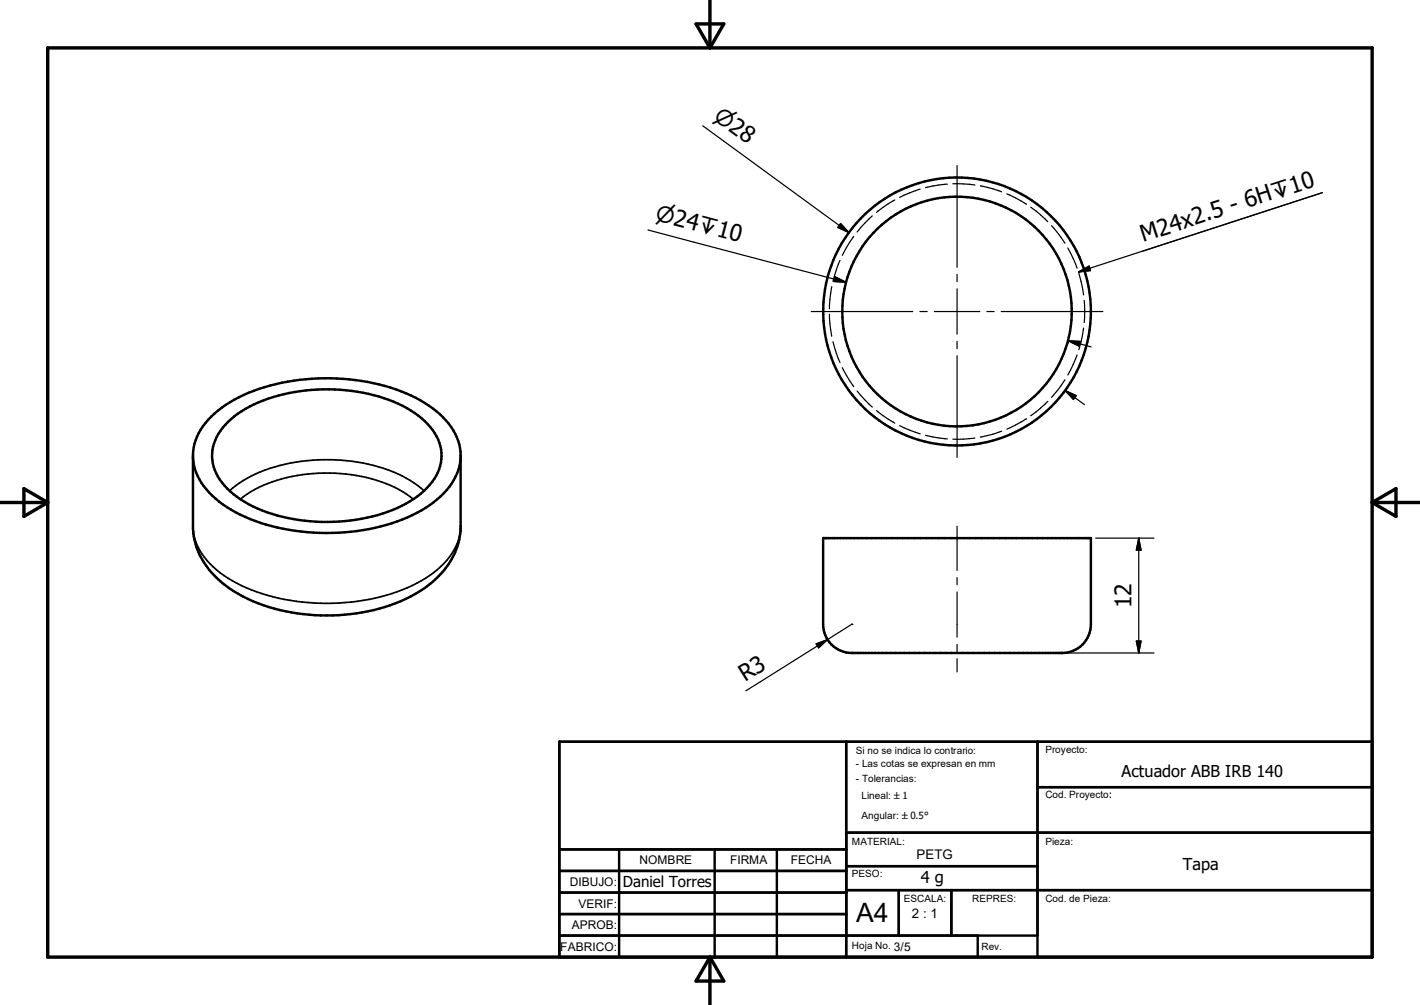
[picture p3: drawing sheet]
<svg xmlns="http://www.w3.org/2000/svg" width="297mm" height="210mm" viewBox="0 0 297 210" stroke-linecap="round" stroke-linejoin="round" font-family="sans-serif">
<g fill="none" stroke="#000" stroke-width=".51">
<path d="M40.4 95.7a12.6 12.6 0 0 0 5.4 9.1 36.1 36.1 0 0 0 19.8 6.5 40.6 40.6 0 0 0 23.5-5.2 15.1 15.1 0 0 0 7-8.7l.2-1.5M44.2 87.1a30.2 30.2 0 0 1 16-7.3 44.4 44.4 0 0 1 26.8 3.3 17.1 17.1 0 0 1 8.8 9l.4 1.5 .1 1.5v15.4a16.6 16.6 0 0 1-8.4 13 39 39 0 0 1-25.7 4.7 30.1 30.1 0 0 1-17.3-7.8 14.9 14.9 0 0 1-4.5-9.9v-15.6a11.5 11.5 0 0 1 3.8-7.8zM47.7 88.2a27 27 0 0 1 15.1-6.5 37.1 37.1 0 0 1 22.3 3.6 13.1 13.1 0 0 1 7.2 8.6 9.5 9.5 0 0 1-3.6 8.7 27.9 27.9 0 0 1-15.4 6.2 36.5 36.5 0 0 1-22.1-3.9 12.5 12.5 0 0 1-6.8-8.7 9.6 9.6 0 0 1 3.3-8zM172.2 112.5h56v18a6 6 0 0 1-6 6h-44a6 6 0 0 1-6-6zM117 155h170v45h-170zM177 155v45M217 155v45M117 177.5h60M129.5 177.5v22.5M149.5 177.5v22.5M162.5 177.5v22.5M177 174h110"/>
<path d="M217 164.5h70M117 182h60M117 186.5h60M117 191h60M117 195.5h100M177 186h110M177 181h40M188 186v9.5M199 186v9.5M204.5 195.5v4.5"/>
<circle cx="200.2" cy="65.1" r="24"/>
<circle cx="200.2" cy="65.1" r="28"/>
</g>
<g fill="none" stroke="#000" stroke-width=".25">
<path d="M147 26.3l30.6 22.3M192.5 39.5l-4.3 1.8M198.2 38.5l-1.8 .2-2.8 .5M199.3 38.4l4.6 .3M200.2 34.6v21.3M205.1 38.8l4.4 1.3M135.5 48.1l41.5 10.9M174 59.9l-.5 4.6M174.7 57.9l2.3 1.1-2.6-.2zM175.7 54.4l-1.5 4.4M175.8 46.7l1.8 1.9-2.4-1.1zM178.6 49.4l-2.4 4"/>
<path d="M182.5 45.1l-1.6 1.6-1.6 1.8M187.2 41.8l-1.5 .8-2.4 1.8M200.2 57.4v1.5M210.6 40.5l4.1 2.2M215.6 43.3h.1M215.7 43.3l2 1.6 1.5 1.4M219.9 47.2l2.8 3.6M223.3 51.8l1.2 2.2 .8 2M225.6 56.8l2.2-1.2 .3 .9zM225.7 57.1l1 4.5M276.6 40.3l-51 16.5M169.7 65.1h21.2"/>
<path d="M173.5 65.7l.1 1.9 .4 2.7M174.2 71.4l.7 2.4 .8 2M176.2 76.8l2.4 4M192.4 65.1h1.5M195.4 65.1h9.5M200.2 60.4v9.5M200.2 71.4v1.5M200.2 74.3v21.3M206.4 65.1h1.5M209.4 65.1h21.3M222.7 79.4l-1.5 2.2-1.3 1.4M223.4 71.2l4.8 1.3"/>
<path d="M223.4 71.2l2.5 .2-.2 .9zM225.3 74.2l-2 4.2M226.7 68.6l-1 4.5M226.8 62.8v4.6M179.3 81.7l3.2 3.4M183.3 85.8l3.9 2.6M188.2 89l2.1 .9 2.2 .8M193.6 91l4.6 .7M203.9 91.5l-2.4 .3h-2.2M209.5 90.1l-1.8 .6-2.6 .6M214.7 87.5l-4.1 2.2M215.7 86.8l-.1 .1"/>
<path d="M219.2 83.9l-3.5 2.9M222.8 81.6l4 3M222.8 81.6l2.3 1.1-.6 .8zM200.2 110v9.2M229.2 112.5h12.2M238.2 112.5v24M238.2 112.5l.5 2.5h-1zM170.7 134.5l2.4-.8-1.9 1.7zM173.1 133.7l-17.1 10.7M178.2 130.5h.1M178.2 130.5l-5.1 3.2M200.2 120.7v1.5"/>
<path d="M200.2 123.7v9.5M200.2 134.7v1.4M200.2 137.6v2.8M223.2 136.5h18.2M237.7 134h1l-.5 2.5z"/>
</g>
<path d="M40.4 109.9a12.6 12.6 0 0 0 5.6 9.8 37.2 37.2 0 0 0 21.1 6.4 40.4 40.4 0 0 0 22-5.3 14.4 14.4 0 0 0 7.1-9.4l.1-1.5M48 102.6a27.6 27.6 0 0 1 15.1-6.2 37.2 37.2 0 0 1 21.9 3.5l2.4 1.6 1.3 1.1M50.3 104.3a28.1 28.1 0 0 1 16.3-5.4 31.3 31.3 0 0 1 18.4 4.4l1.4 1" fill="none" stroke="#000" stroke-width=".36"/>
<path d="M10 10h277v190h-277zM145.6 5h5.8l-2.9 5zM148.5 0v10M0 105h10M5 102.1l5 2.9-5 2.9zM287 105h10M287 105l5-2.9v5.8zM148.5 200v10M148.5 200l2.9 5h-5.8z" fill="none" stroke="#000" stroke-width=".71"/>
<path d="M174.7 57.9l2.3 1.1-2.6-.2zM175.8 46.7l1.8 1.9-2.4-1.1zM225.6 56.8l2.2-1.2 .3 .9zM223.4 71.2l2.5 .2-.2 .9zM222.8 81.6l2.3 1.1-.6 .8zM238.2 112.5l.5 2.5h-1zM170.7 134.5l2.4-.8-1.9 1.7zM237.7 134h1l-.5 2.5z" fill="#000" stroke="#000" stroke-width=".25"/>
<text font-size="5.6" x="179.1" y="192.7">A4</text>
<g font-size="4.8">
<text x="239.1" y="50.6" transform="rotate(-18 239.1 50.6)">M24x2.5 - 6Hx10</text>
<text x="236.6" y="127.1" transform="rotate(-90 236.6 127.1)">12</text>
<text x="155.8" y="142.6" transform="rotate(-32 155.8 142.6)">R3</text>
</g>
<g font-size="4.6">
<text x="149" y="24.8" transform="rotate(36 149 24.8)">n28</text>
<text x="136.9" y="45.9" transform="rotate(15 136.9 45.9)">n24x10</text>
</g>
<g font-size="3.4">
<text x="234.6" y="162.4">Actuador ABB IRB 140</text>
<text x="192.6" y="184.5">4 g</text>
<text x="247.4" y="181.8">Tapa</text>
</g>
<text font-size="3.2" x="130.3" y="185.3">Daniel Torres</text>
<g font-size="2.8">
<text x="191.7" y="179.5">PETG</text>
<text x="190.8" y="191.8">2 : 1</text>
</g>
<g font-size="2.5">
<text x="119.2" y="185.2">DIBUJO:</text>
<text x="133.8" y="180.6">NOMBRE</text>
<text x="152.7" y="180.6">FIRMA</text>
<text x="165.4" y="180.6">FECHA</text>
<text x="121" y="189.7">VERIF:</text>
<text x="119.6" y="194.1">APROB:</text>
<text x="117.2" y="198.6">FABRICO:</text>
<text x="187" y="198.6">3/5</text>
</g>
<g font-size="2.1">
<text x="179" y="157.5">Si no se indica lo contrario:</text>
<text x="179" y="160.3">- Las cotas se expresan en mm</text>
<text x="218.7" y="157.3">Proyecto:</text>
<text x="179" y="163.5">- Tolerancias:</text>
<text x="180.2" y="167">Lineal: `1</text>
<text x="218.7" y="166.8">Cod. Proyecto:</text>
<text x="180.2" y="171.1">Angular: `0.5°</text>
<text x="178.2" y="176.5">MATERIAL:</text>
<text x="218.7" y="176.5">Pieza:</text>
<text x="178.2" y="183.2">PESO:</text>
<text x="189.1" y="188.5">ESCALA:</text>
<text x="203.4" y="188.5">REPRES:</text>
<text x="218.7" y="188.5">Cod. de Pieza:</text>
<text x="178.2" y="198.3">Hoja No.</text>
<text x="205.3" y="198.5">Rev.</text>
</g>
</svg>
